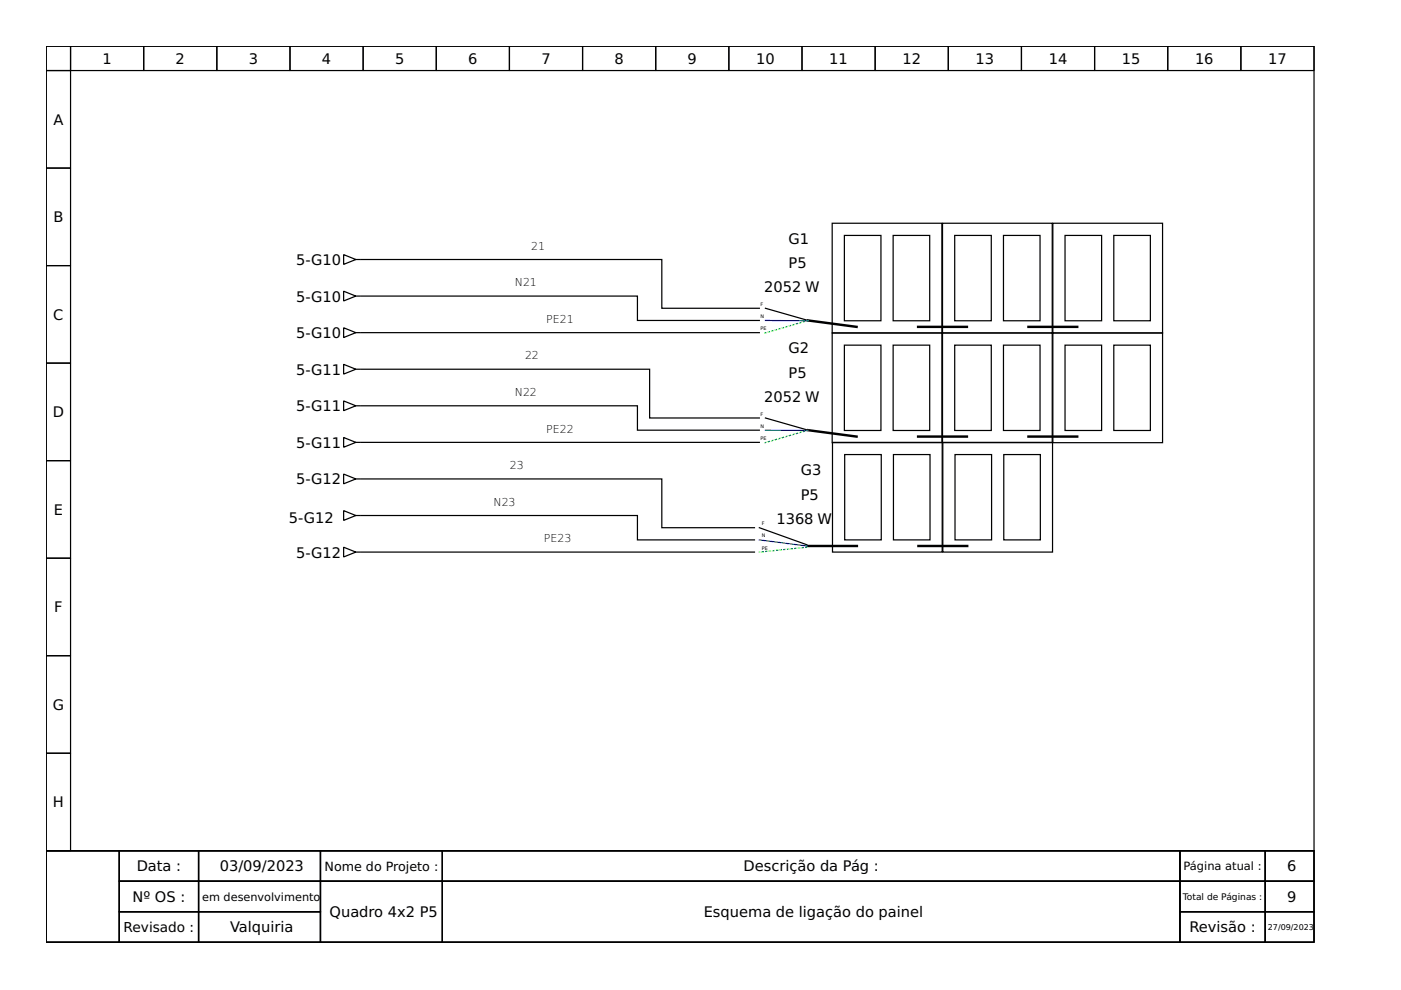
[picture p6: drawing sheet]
<svg xmlns="http://www.w3.org/2000/svg" width="297mm" height="210mm" viewBox="0 0 297 210" stroke-linecap="round" stroke-linejoin="round" font-family="sans-serif">
<g fill="none" stroke="#000" stroke-width=".26">
<path d="M9.8 9.8h268.8v170.6h-268.8zM9.8 9.8h5.2v5.2h-5.2zM9.8 15h5.2v20.6h-5.2zM15 9.8h15.5v5.2h-15.5zM30.5 9.8h15.5v5.2h-15.5zM46 9.8h15.5v5.2h-15.5zM61.5 9.8h15.5v5.2h-15.5zM77 9.8h15.5v5.2h-15.5zM92.5 9.8h15.5v5.2h-15.5zM108 9.8h15.5v5.2h-15.5zM123.5 9.8h15.5v5.2h-15.5zM139 9.8h15.5v5.2h-15.5z"/>
<path d="M154.5 9.8h15.5v5.2h-15.5zM170 9.8h15.6v5.2h-15.6zM185.6 9.8h15.5v5.2h-15.5zM201.1 9.8h15.5v5.2h-15.5zM216.6 9.8h15.5v5.2h-15.5zM232.1 9.8h15.5v5.2h-15.5zM247.6 9.8h15.5v5.2h-15.5zM263.1 9.8h15.5v5.2h-15.5zM9.8 35.6h5.2v20.7h-5.2zM9.8 56.3h5.2v20.7h-5.2zM72.9 54l2.5 1-2.5 1.1zM75.4 55h.8"/>
<path d="M76.5 55h63.8v10.4h20.7M176.4 47.3h23.3v23.3h-23.3zM179 49.9h7.8v18.1h-7.8zM189.4 49.9h7.7v18.1h-7.7zM199.8 47.3h23.3v23.3h-23.3zM202.4 49.9h7.8v18.1h-7.8zM212.8 49.9h7.7v18.1h-7.7zM223.2 47.3h23.3v23.3h-23.3zM225.8 49.9h7.8v18.1h-7.8zM236.1 49.9h7.8v18.1h-7.8zM9.8 77h5.2v20.7h-5.2zM72.9 77.3l2.5 1-2.5 1z"/>
<path d="M72.9 69.5l2.5 1-2.5 1.1zM72.9 61.7l2.5 1.1-2.5 1zM75.4 78.3h.8M75.4 70.5h.8M75.4 62.8h.8M76.5 70.5h84.5M76.5 78.3h61.2v10.3h23.3M76.5 62.8h58.6v5.1h25.9M162.3 65.4l9 2.5M176.4 70.6h23.3v23.3h-23.3zM179 73.2h7.8v18.1h-7.8zM189.4 73.2h7.7v18.1h-7.7z"/>
<path d="M199.8 70.6h23.3v23.3h-23.3zM202.4 73.2h7.8v18.1h-7.8zM212.8 73.2h7.7v18.1h-7.7zM223.2 70.6h23.3v23.3h-23.3zM225.8 73.2h7.8v18.1h-7.8zM236.1 73.2h7.8v18.1h-7.8zM9.8 97.7h5.2v20.6h-5.2zM72.9 92.8l2.5 1-2.5 1zM72.9 85l2.5 1-2.5 1.1zM75.4 93.8h.8M75.4 86h.8M76.5 86h58.6v5.2h25.9"/>
<path d="M76.5 93.8h84.5M162.3 88.6l9 2.6M176.5 93.8h23.3v23.3h-23.3zM179.1 96.4h7.7v18.1h-7.7zM189.4 96.4h7.8v18.1h-7.8zM199.9 93.8h23.3v23.3h-23.3zM202.5 96.4h7.7v18.1h-7.7zM212.8 96.4h7.8v18.1h-7.8zM9.8 118.3h5.2v20.7h-5.2zM72.9 116l2.5 1.1-2.5 1zM72.9 108.3l2.5 1-2.5 1zM72.9 100.5l2.5 1-2.5 1.1z"/>
<path d="M75.4 117.1h.8M75.4 109.3h.8M75.4 101.5h.8M76.5 101.5h63.8v10.4h19.7M76.5 117.1h83.5M76.5 109.3h58.6v5.2h24.9M161 111.9l10.1 3.6M9.8 139h5.2v20.7h-5.2zM9.8 159.7h5.2v20.7h-5.2zM9.8 180.4h268.8v19.4h-268.8zM9.8 180.4h15.5v19.4h-15.5zM25.3 180.4h16.8v6.4h-16.8z"/>
<path d="M25.3 186.8h16.8v6.5h-16.8zM25.3 193.3h16.8v6.5h-16.8zM42.1 180.4h25.8v6.4h-25.8zM42.1 186.8h25.8v6.5h-25.8zM42.1 193.3h25.8v6.5h-25.8zM67.9 180.4h25.9v6.4h-25.9zM67.9 186.8h25.9v13h-25.9zM93.8 180.4h156.4v6.4h-156.4zM93.8 186.8h156.4v13h-156.4zM250.2 180.4h18.1v6.4h-18.1zM250.2 186.8h18.1v6.5h-18.1zM250.2 193.3h18.1v6.5h-18.1z"/>
<path d="M268.3 180.4h10.3v6.4h-10.3zM268.3 186.8h10.3v6.5h-10.3zM268.3 193.3h10.3v6.5h-10.3z"/>
</g>
<path d="M171.3 67.9l10.3 1.4M194.7 69.3h10.3M218.1 69.3h10.3M171.3 91.2l10.3 1.4M194.7 92.6h10.3M218.1 92.6h10.3M171.3 115.8h10.4M194.7 115.8h10.4" fill="none" stroke="#000" stroke-width=".52"/>
<path d="M162.3 67.9l8.7 .1M162.3 91.2l8.7 .1M161 114.5l10.1 1.3" fill="none" stroke="#00f" stroke-width=".26"/>
<path d="M171.3 67.9l-9.1 2.7M171.3 91.2l-9.1 2.7M171.1 116l-10.1 1.1" fill="none" stroke="#0f0" stroke-width=".26" stroke-dasharray=".3 .5"/>
<g font-size="3.1">
<text x="21.7" y="13.5">1</text>
<text x="37.2" y="13.5">2</text>
<text x="52.7" y="13.5">3</text>
<text x="68.3" y="13.5">4</text>
<text x="83.8" y="13.5">5</text>
<text x="99.3" y="13.5">6</text>
<text x="114.8" y="13.5">7</text>
<text x="130.3" y="13.5">8</text>
<text x="145.8" y="13.5">9</text>
<text x="160.3" y="13.5">10</text>
<text x="175.8" y="13.5">11</text>
<text x="191.3" y="13.5">12</text>
<text x="206.8" y="13.5">13</text>
<text x="222.4" y="13.5">14</text>
<text x="237.9" y="13.5">15</text>
<text x="253.4" y="13.5">16</text>
<text x="268.9" y="13.5">17</text>
<text x="11.3" y="26.5">A</text>
<text x="11.3" y="47.1">B</text>
<text x="167.2" y="51.7">G1</text>
<text x="62.8" y="56.2">5-G10</text>
<text x="167.2" y="56.8">P5</text>
<text x="62.8" y="63.9">5-G10</text>
<text x="162" y="62">2052 W</text>
<text x="11.3" y="67.8">C</text>
<text x="62.8" y="71.7">5-G10</text>
<text x="167.2" y="74.9">G2</text>
<text x="62.8" y="79.4">5-G11</text>
<text x="167.2" y="80.1">P5</text>
<text x="11.2" y="88.5">D</text>
<text x="62.8" y="87.2">5-G11</text>
<text x="162" y="85.3">2052 W</text>
<text x="62.8" y="95">5-G11</text>
<text x="169.8" y="100.8">G3</text>
<text x="62.8" y="102.7">5-G12</text>
<text x="169.8" y="105.9">P5</text>
<text x="11.4" y="109.2">E</text>
<text x="61.2" y="110.9">5-G12</text>
<text x="164.6" y="111.1">1368 W</text>
<text x="62.8" y="118.2">5-G12</text>
<text x="11.5" y="129.8">F</text>
<text x="11.2" y="150.5">G</text>
<text x="11.2" y="171.2">H</text>
<text x="29" y="184.8">Data :</text>
<text x="46.6" y="184.8">03/09/2023</text>
<text x="157.6" y="184.8">Descrição da Pág :</text>
<text x="272.9" y="184.8">6</text>
<text x="28.1" y="191.2">Nº OS :</text>
<text x="272.9" y="191.2">9</text>
<text x="48.8" y="197.7">Valquiria</text>
<text x="69.9" y="194.5">Quadro 4x2 P5</text>
<text x="149.2" y="194.5">Esquema de ligação do painel</text>
<text x="252.2" y="197.7">Revisão :</text>
</g>
<text font-size="2.9" x="26.2" y="197.6">Revisado :</text>
<text font-size="2.7" x="68.8" y="184.6">Nome do Projeto :</text>
<g font-size="2.4">
<text x="250.9" y="184.5">Página atual :</text>
<text x="42.9" y="191">em desenvolvimento</text>
</g>
<g font-size="2.3">
<text x="112.6" y="53">21</text>
<text x="109.2" y="60.7">N21</text>
<text x="115.8" y="68.5">PE21</text>
<text x="111.3" y="76.2">22</text>
<text x="109.2" y="84">N22</text>
<text x="115.8" y="91.7">PE22</text>
<text x="108.1" y="99.5">23</text>
<text x="104.6" y="107.2">N23</text>
<text x="115.3" y="115">PE23</text>
</g>
<text font-size="1.9" x="250.8" y="190.8">Total de Páginas :</text>
<text font-size="1.7" x="268.8" y="197.2">27/09/2023</text>
<g font-size="1">
<text x="161.3" y="64.8">F</text>
<text x="161.3" y="67.4">N</text>
<text x="161.3" y="70">PE</text>
<text x="161.3" y="88.1">F</text>
<text x="161.3" y="90.7">N</text>
<text x="161.3" y="93.3">PE</text>
<text x="161.5" y="114">N</text>
<text x="161.5" y="111.4">F</text>
<text x="161.5" y="116.5">PE</text>
</g>
</svg>
